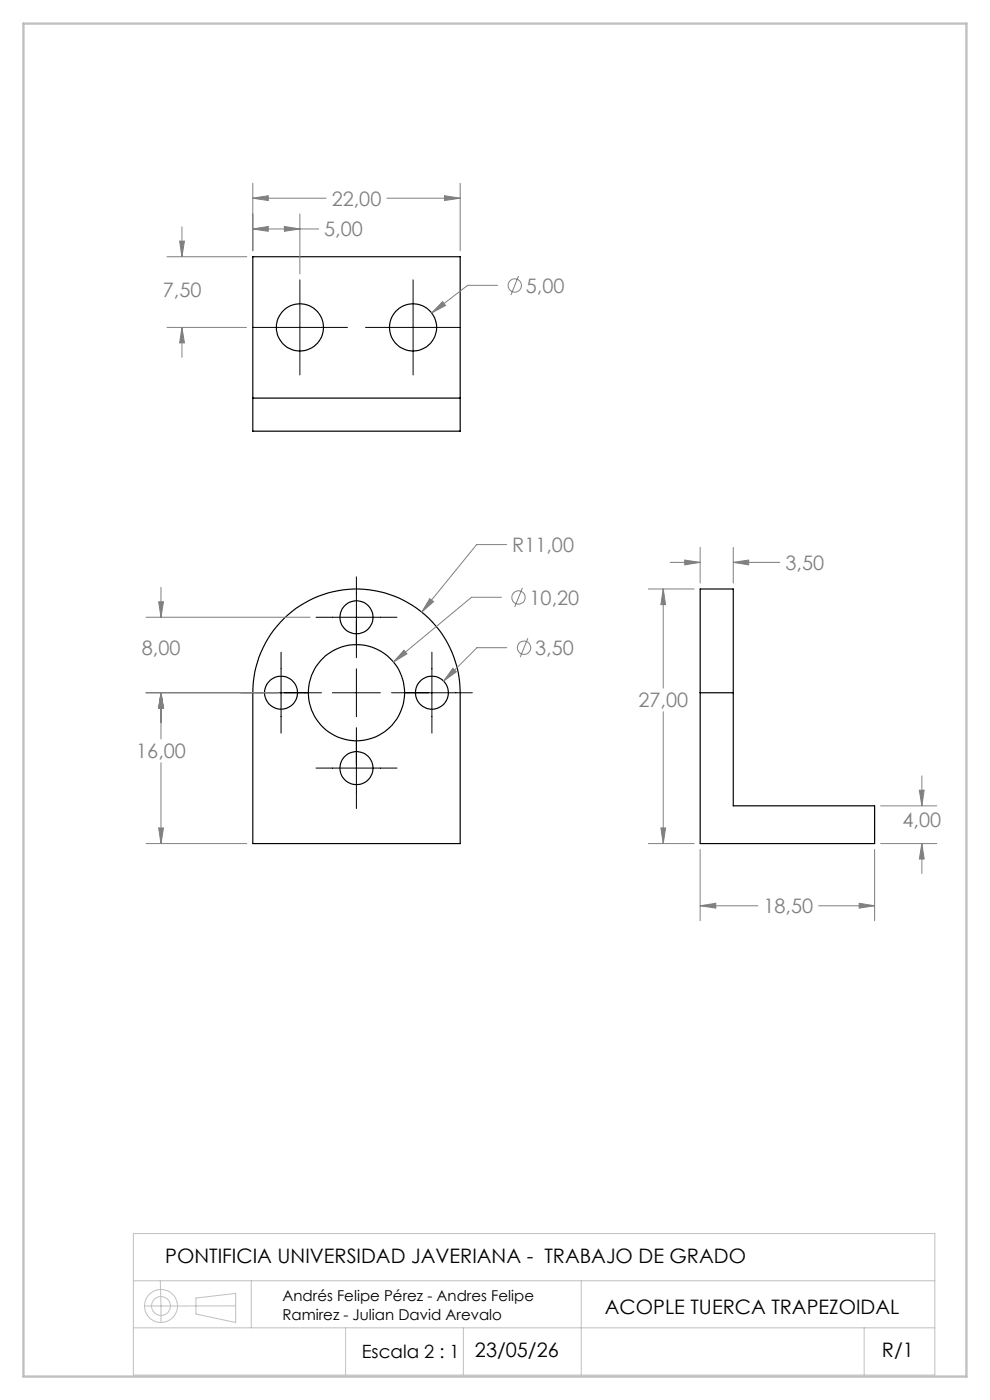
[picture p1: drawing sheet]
<svg xmlns="http://www.w3.org/2000/svg" width="210mm" height="297mm" viewBox="0 0 210 297" stroke-linecap="round" stroke-linejoin="round" font-family="sans-serif">
<g fill="none" stroke="#000" stroke-width=".25">
<path d="M53.6 54.5h44v37h-44zM53.6 84.5h44M60.3 131.2a22 22 0 0 1 23.9-4.5 22 22 0 0 1 13.4 20.3v32h-44v-32a22 22 0 0 1 6.7-15.8zM148.5 147v-22h7v22M148.5 147v32h37v-8h-30v-24M148.5 147h7"/>
<circle cx="63.6" cy="69.5" r="5"/>
<circle cx="87.6" cy="69.5" r="5"/>
<circle cx="75.6" cy="130.9" r="3.5"/>
<circle cx="59.6" cy="146.9" r="3.5"/>
<circle cx="75.6" cy="146.9" r="10.2"/>
<circle cx="91.6" cy="146.9" r="3.5"/>
<circle cx="75.6" cy="162.9" r="3.5"/>
</g>
<g fill="none" stroke="#808080" stroke-width=".21">
<path d="M53.6 38.9v14.3M97.6 38.9v14.3M35.4 54.5h17M38.1 51.1h1l-.5 3.4zM38.6 48.1v6.4M53.6 42l3.3-.5v1zM53.6 48.6l3.3-.6v1.1zM53.6 42h15.6M53.6 48.6h14M60.3 48l3.3 .6-3.3 .5zM63.6 45.4v12.7M82.1 42h15.5"/>
<path d="M94.3 41.5l3.3 .5-3.3 .5zM110 58.6l-1.6 4M35.4 69.5h16.9M38.6 69.5l.5 3.2h-1zM38.6 69.5v6.3M93.9 64l.6 .8-2.9 1.6zM105.6 60.5h-6.4l-7.6 5.9M107.5 115.5h-6.4l-11.6 14.4M142.2 119.3h6.3M145.2 118.8l3.3 .5-3.3 .5zM148.5 116.1v7.6M155.5 119.3l3.3-.5v1z"/>
<path d="M155.5 116.1v7.6M155.5 119.3h9.9M31 130.9h34.8M33.7 127.7h1l-.6 3.2zM34.1 124.6v6.3M85.7 137.9l.6 .8-2.8 1.7zM91.2 127l.8 .6-2.5 2.3zM106.4 126.7h-6.4l-16.5 13.7M107.5 137.4h-6.3l-7.1 7.1M110.8 124.7l-1.6 4.1M112 135.4l-1.7 4M137.5 125h9.7"/>
<path d="M140.7 125l.5 3.3h-1zM140.7 125v21M31 147h28.1M34.1 147l.6 3.2h-1zM34.1 147v9.8M96.1 141.8l.7 .7-2.7 2zM140.7 151v28M31 179h21.4M33.7 175.6h1l-.6 3.4zM34.1 161.8v17.2M137.5 179h9.7M140.2 175.6h1l-.5 3.4z"/>
<path d="M186.8 179h11.9M186.8 171h11.9M195 167.6h1l-.5 3.4zM195.5 179l.5 3.2h-1zM195.5 164.6v6.4M195.5 179v6.3M148.5 192.2l3.3-.6v1zM148.5 180.2v15.1M148.5 192.2h12.3M173.6 192.2h11.9M182.2 191.6l3.3 .6-3.3 .4zM185.5 180.2v15.1"/>
<circle cx="109.2" cy="60.6" r="1.41"/>
<circle cx="110" cy="126.8" r="1.41"/>
<circle cx="111.2" cy="137.4" r="1.41"/>
</g>
<g fill="none" stroke="#c0c0c0" stroke-width=".21">
<path d="M28.3 261.7h170v30h-170zM28.3 271.7h170M34 271.7l.1 8.9M41.6 275.4l8.4-1v6.2l-8.4-1.8zM50 277l-19.3 .1M53.3 271.7v10M123.3 271.7v20M28.3 281.7h170M73.3 281.7v10M98.3 281.7v10M183.3 281.7v10"/>
<circle cx="34.1" cy="277" r="2"/>
<circle cx="34.1" cy="277.1" r="3.5"/>
</g>
<g fill="none" stroke="#000" stroke-width=".21">
<path d="M63.6 59.4v20.1M87.6 59.4v20.1M53.6 69.5h20.1M77.5 69.5h20.2M59.6 138.4v17.1M67 130.9h17.2M75.6 122.4v17.1M91.6 138.4v17.1M51 147h17.2M70.5 147h10.2M75.6 141.9v10.1M75.6 154.4v17.1"/>
<path d="M83 147h17.2M67 162.9h17.2"/>
</g>
<path d="M5 5h200v287h-200z" fill="none" stroke="#c0c0c0" stroke-width=".5"/>
<path d="M34.1 147l.6 3.2h-1zM33.7 127.7h1l-.6 3.2zM33.7 175.6h1l-.6 3.4zM34.1 147l.6 3.2h-1zM96.1 141.8l-2 2.7 2.7-2zM85.7 137.9l-2.2 2.5 2.8-1.7zM91.2 127l-1.7 2.9 2.5-2.3zM148.5 192.2l3.3-.6v1zM182.2 191.6l3.3 .6-3.3 .4zM195 167.6h1l-.5 3.4zM195.5 179l.5 3.2h-1zM155.5 119.3l3.3-.5v1zM145.2 118.8l3.3 .5-3.3 .5zM140.7 125l.5 3.3h-1zM140.2 175.6h1l-.5 3.4zM53.6 42l3.3-.5v1zM94.3 41.5l3.3 .5-3.3 .5zM60.3 48l3.3 .6-3.3 .5zM53.6 48.6l3.3-.6v1.1zM38.6 69.5l.5 3.2h-1zM38.1 51.1h1l-.5 3.4zM93.9 64l-2.3 2.4 2.9-1.6z" fill="#808080"/>
<g font-size="4.2" fill="#808080">
<text x="70.4" y="43.6">22,00</text>
<text x="68.8" y="50.2">5,00</text>
<text x="34.5" y="63">7,50</text>
<text x="111.5" y="62.1">5,00</text>
<text x="108.7" y="117.1">R11,00</text>
<text x="166.6" y="120.9">3,50</text>
<text x="112.3" y="128.3">10,20</text>
<text x="30.1" y="139">8,00</text>
<text x="113.5" y="139">3,50</text>
<text x="135.4" y="150.1">27,00</text>
<text x="28.9" y="160.9">16,00</text>
<text x="191.4" y="175.5">4,00</text>
<text x="161.9" y="193.7">18,50</text>
</g>
<g font-size="4.2">
<text x="35.1" y="268">PONTIFICIA UNIVERSIDAD JAVERIANA - TRABAJO DE GRADO</text>
<text x="128.3" y="278.8">ACOPLE TUERCA TRAPEZOIDAL</text>
<text x="100.8" y="287.9">23/05/26</text>
<text x="187.1" y="287.9">R/1</text>
</g>
<text font-size="3.9" x="76.8" y="288.1">Escala 2 : 1</text>
<g font-size="3.2">
<text x="59.9" y="275.9">Andrés Felipe Pérez - Andres Felipe</text>
<text x="59.9" y="280.1">Ramirez - Julian David Arevalo</text>
</g>
</svg>
